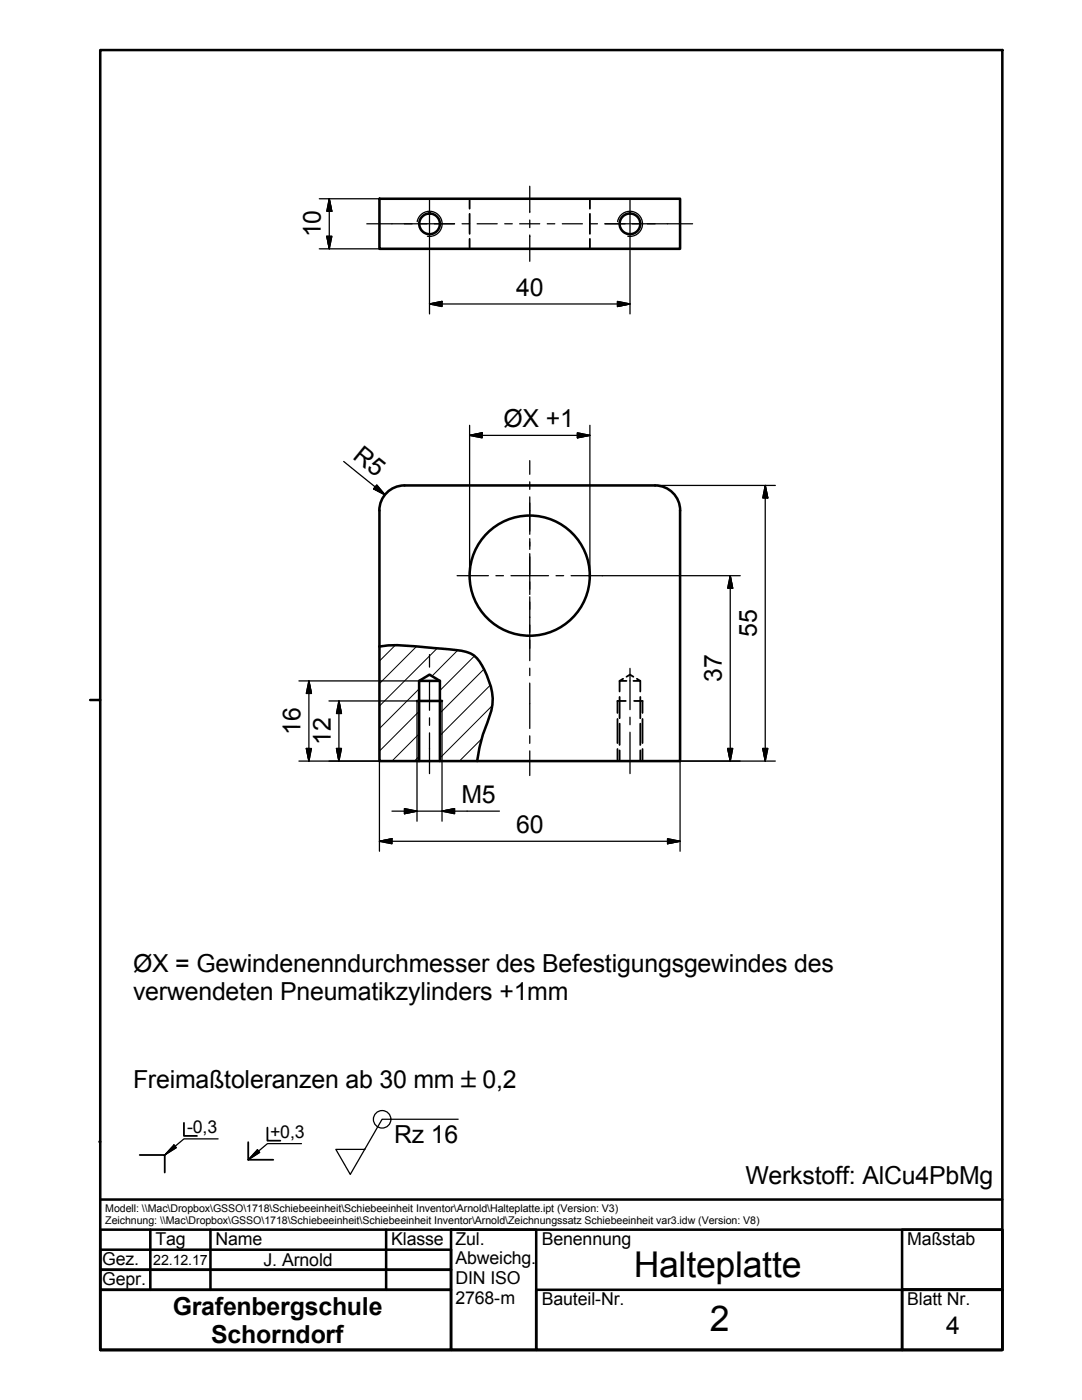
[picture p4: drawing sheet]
<svg xmlns="http://www.w3.org/2000/svg" width="216mm" height="279mm" viewBox="0 0 216 279" stroke-linecap="round" stroke-linejoin="round" font-family="sans-serif">
<!-- layer: Schraffur -->
<g fill="none" stroke="#000" stroke-width=".2">
<path d="M78.9 128.8l-3.2 3.1M83.1 129l-7.4 7.4M83.6 137.5l-7.9 7.9M87.2 129.4l-11.5 11.5M91.3 129.8l-5.1 5.1M94.7 130.9l-6.9 6.9M96.6 133.5l-8.8 8.8M97.8 136.7l-10 10.1M83.6 142l-7.9 7.9M83.6 146.5l-5.4 5.4M83.6 150.9l-.9 1M96.1 147.4l-4.4 4.5"/>
<path d="M98.2 140.8l-10.4 10.5"/>
</g>
<!-- layer: Sichtbare Kanten(DIN) -->
<g fill="none" stroke="#000" stroke-width=".51">
<path d="M75.7 39.7h60v10h-60zM75.7 101.9a5 5 0 0 1 5-5h50a5 5 0 0 1 5 5M75.7 101.9v27.1M135.7 101.9v50h-47.9v-16l-2.1-1.3-2.1 1.3v16h-7.9v-22.9M75.7 129l1.7-.2a111.6 111.6 0 0 1 15.7 1.3 5.6 5.6 0 0 1 3.5 3.6 11.3 11.3 0 0 1 .7 10.5l-.9 2.4-.7 2.6-.5 2.7M83.2 139.9h5M83.6 135.9h4.2M83.6 151.9h4.2"/>
<circle cx="85.7" cy="44.7" r="2.06"/>
<circle cx="125.7" cy="44.7" r="2.06"/>
<circle cx="105.7" cy="114.9" r="12"/>
</g>
<!-- layer: Verdeckte Kanten(DIN) -->
<g fill="none" stroke="#000" stroke-width=".36">
<path d="M93.7 39.7v2M117.7 39.7v2M93.7 42.7v4M93.7 47.7v2M117.7 42.7v4M117.7 47.7v2M123.6 135.9h1.4M123.6 135.9v2.1M123.6 139.1v4.2M124.3 135.5l-.7 .4M124.9 139.9h-1.7v2.4M125 135.1l.7-.5 .7 .5"/>
<path d="M126.4 135.9h1.4M126.5 139.9h1.7v2.4M127.1 135.5l.7 .4M127.8 135.9v2.1M127.8 139.1v4.2M123.2 143.5v4.8M123.2 149.5v2.4M123.6 144.4v4.3M123.6 149.8v2.1M127.8 144.4v4.3M127.8 149.8v2.1M128.2 143.5v4.8"/>
<path d="M128.2 149.5v2.4"/>
</g>
<!-- layer: Gewinde(DIN) -->
<path d="M83.2 44.2a2.51 2.51 0 0 1 3-2 2.51 2.51 0 0 1 2 2.9 2.51 2.51 0 0 1-2.9 2M123.2 44.2a2.51 2.51 0 0 1 2.9-2 2.51 2.51 0 0 1 2.1 2.9 2.51 2.51 0 0 1-2.9 2M83.2 139.9v12M88.2 139.9v12" fill="none" stroke="#000" stroke-width=".25"/>
<!-- layer: Schraffur -->
<path d="M34.7 228.5l.5 .5-2.3 1.5zM51.4 229.4l.4 .6-2.3 1.5z" fill="#000" stroke="#000" stroke-width=".2"/>
<!-- layer: Skizziergeometrie(DIN) -->
<g fill="none" stroke="#000" stroke-width=".51">
<path d="M20 10h180v259.4h-180zM18 139.7h2M19.9 227.9h.1M20 239.4h180M20 249.4h70v4h-70zM20 253.4h70v4h-70zM20 257.4h70v12h-70zM20 245.4h180v24h-180zM30 245.4v12M42 245.4v12M77 245.4v12M90 245.4h17v24h-17z"/>
<path d="M107 257.4h73v12h-73zM180 245.4h20v24h-20v-12h20h-20z"/>
</g>
<g fill="none" stroke="#000" stroke-width=".25">
<path d="M63.7 39.7h12M65.7 39.7l.5 2.5h-1zM65.7 39.7v10M63.7 49.7h12M65.2 47.2h1l-.5 2.5zM85.7 49.7v13M125.7 49.7v13M85.7 60.7l2.5-.5v1zM85.7 60.7h40M123.2 60.2l2.5 .5-2.5 .5zM68.6 92.1l8.2 6.6M75.2 96.8l1.6 1.9-2.3-1.1z"/>
<path d="M93.7 84.9v30M93.7 86.9l2.5-.5v1zM93.7 86.9h24M115.2 86.4l2.5 .5-2.5 .5zM117.7 84.9v30M130.7 96.9h24M152.7 96.9v55M152.7 96.9l.5 2.5h-1zM120.2 114.9h27.5M145.7 114.9v37M145.7 114.9l.5 2.5h-1zM59.6 135.9h24"/>
<path d="M61.6 135.9v16M61.6 135.9l.5 2.5h-1zM65.6 139.9h17.6M67.6 139.9v12M67.6 139.9l.5 2.5h-1zM59.6 151.9h24M61.7 149.4h-.6l.5 2.5M62.1 149.4l-.5 2.5M67.1 149.4h1l-.5 2.5zM75.7 151.9v18M83.2 151.9v12M88.2 151.9v12"/>
<path d="M145.2 149.4h1l-.5 2.5zM152.2 149.4h1l-.5 2.5zM154.7 151.9h-19v18M75.7 167.9l2.5-.5v1zM75.7 167.9h60M78.2 161.9h21.5M80.7 161.4l2.5 .5-2.5 .5zM88.2 161.9l2.5-.5v1zM133.2 167.4l2.5 .5-2.5 .5z"/>
</g>
<g fill="#000" stroke="#000" stroke-width=".25">
<path d="M65.2 47.2l.5 2.5zM65.2 47.2h1l-.5 2.5zM65.7 39.7l.5 2.5zM65.7 39.7l.5 2.5h-1zM85.7 60.7l2.5-.5zM85.7 60.7l2.5-.5v1zM123.2 61.2l2.5-.5zM123.2 60.2l2.5 .5-2.5 .5zM74.5 97.6l2.3 1.1zM75.2 96.8l1.6 1.9-2.3-1.1zM93.7 86.9l2.5-.5zM93.7 86.9l2.5-.5v1z"/>
<path d="M115.2 87.4l2.5-.5zM115.2 86.4l2.5 .5-2.5 .5zM152.7 96.9l.5 2.5zM152.7 96.9l.5 2.5h-1zM145.7 114.9l.5 2.5zM145.7 114.9l.5 2.5h-1zM61.6 135.9l.5 2.5zM61.6 135.9l.5 2.5h-1zM61.1 149.4l.5 2.5zM61.1 149.4h1l-.5 2.5zM67.1 149.4l.5 2.5zM67.1 149.4h1l-.5 2.5z"/>
<path d="M67.6 139.9l.5 2.5zM67.6 139.9l.5 2.5h-1zM145.2 149.4l.5 2.5zM145.2 149.4h1l-.5 2.5zM152.2 149.4l.5 2.5zM152.2 149.4h1l-.5 2.5zM75.7 167.9l2.5-.5zM75.7 167.9l2.5-.5v1zM80.7 162.4l2.5-.5zM80.7 161.4l2.5 .5-2.5 .5zM88.2 161.9l2.5-.5zM88.2 161.9l2.5-.5v1z"/>
<path d="M133.2 168.4l2.5-.5zM133.2 167.4l2.5 .5-2.5 .5z"/>
</g>
<!-- layer: Mittellinie(DIN) -->
<g fill="none" stroke="#000" stroke-width=".25">
<path d="M105.7 37.2v5.2M73.2 44.7h9M83.7 44.7h1.5M86.7 44.7h4M92.2 44.7h1.5M95.2 44.7h4M100.7 44.7h1.5M103.7 44.7h4M105.7 43.9v1.5M105.7 46.9v5.3M109.2 44.7h1.5M112.2 44.7h4"/>
<path d="M117.7 44.7h1.5M120.7 44.7h4M126.2 44.7h1.5M129.2 44.7h9M105.7 91.9v2.8M105.7 96.2v1.5M105.7 99.2v6.8M105.7 107.5v1.5M105.7 110.5v4.1M105.7 116.1v1.5M105.7 119.1v4.1M85.7 130.6v2.5"/>
<path d="M85.7 136.1v5.7M105.7 124.7v1.5M105.7 127.7v4.1M105.7 133.3v1.5M105.7 136.3v9.1M125.7 133.4v8.2M85.7 143.3v1.5M85.7 146.3v8.1M105.7 146.9v1.5M105.7 149.9v4.9M125.7 143.1v1.5M125.7 146.1v8.3"/>
</g>
<!-- layer: Mittelpunktmarkierung(DIN) -->
<g fill="none" stroke="#000" stroke-width=".25">
<path d="M85.7 39.7v10M125.7 39.7v10M80.7 44.7h10M120.7 44.7h10M91.2 114.9h6.3M99 114.9h1.5M102 114.9h7.5M105.7 100.4v6.2M105.7 108.1v1.5M105.7 111.1v7.5M111 114.9h1.5M114 114.9h6.2"/>
<path d="M105.7 120.1v1.5M105.7 123.1v6.3"/>
</g>
<!-- layer: Skizziergeometrie(DIN) -->
<path d="M27.9 230.5h5v3.5M36.7 224.1v2.6h2.6M49.5 227.9v3.6h5M53.4 225v2.6h2.5" fill="none" stroke="#000" stroke-width=".36"/>
<path d="M34.7 228.5l.5 .5-2.3 1.5zM43.5 227.3h-6.8l-3.8 3.2M51.4 229.4l.4 .6-2.3 1.5zM60.2 228.2h-6.8l-3.9 3.3" fill="none" stroke="#000" stroke-width=".25"/>
<!-- layer: Symbole(DIN) -->
<g fill="none" stroke="#000" stroke-width=".25">
<path d="M91.4 223.4h-15.2l-6.3 11-2.9-5h5.8"/>
<circle cx="76.3" cy="223.4" r="1.75"/>
</g>
<g font-size="7.1">
<text x="126.5" y="254.8">Halteplatte</text>
<text x="141.6" y="265.7">2</text>
</g>
<g font-size="5">
<text x="64.1" y="47.4" transform="rotate(-90 64.1 47.4)">10</text>
<text x="103" y="59">40</text>
<text x="100.5" y="85.1">ØX +1</text>
<text x="70.2" y="91.3" transform="rotate(39 70.2 91.3)">R5</text>
<text x="151" y="127.1" transform="rotate(-90 151 127.1)">55</text>
<text x="144" y="136.1" transform="rotate(-90 144 136.1)">37</text>
<text x="60" y="146.6" transform="rotate(-90 60 146.6)">16</text>
<text x="66" y="148.6" transform="rotate(-90 66 148.6)">12</text>
<text x="92.1" y="160.2">M5</text>
<text x="103" y="166.2">60</text>
<text x="26.5" y="194.1">ØX = Gewindenenndurchmesser des Befestigungsgewindes des</text>
<text x="26.5" y="199.6">verwendeten Pneumatikzylinders +1mm</text>
<text x="26.5" y="217.2">Freimaßtoleranzen ab 30 mm ±0,2</text>
<text x="78.7" y="228">Rz 16</text>
<text x="148.7" y="236.2">Werkstoff: AlCu4PbMg</text>
<text x="34.5" y="262.4">Grafenbergschule</text>
<text x="42.1" y="267.9">Schorndorf</text>
<text x="188.8" y="266.2">4</text>
</g>
<g font-size="3.5">
<text x="37.3" y="226.2">-0,3</text>
<text x="53.9" y="227.2">+0,3</text>
<text x="31" y="248.4">Tag</text>
<text x="43" y="248.4">Name</text>
<text x="78.1" y="248.4">Klasse Zul.</text>
<text x="108.1" y="248.4">Benennung</text>
<text x="181" y="248.4">Maßstab</text>
<text x="20.4" y="256.4">Gepr.</text>
<text x="20.4" y="252.4">Gez.</text>
<text x="52.6" y="252.6">J. Arnold</text>
<text x="90.9" y="256.3">DIN ISO</text>
<text x="90.9" y="252.3">Abweichg.</text>
<text x="90.9" y="260.2">2768-m</text>
<text x="108.1" y="260.4">Bauteil-Nr.</text>
<text x="181" y="260.4">Blatt Nr.</text>
</g>
<text font-size="2.8" x="30.6" y="252.4">22.12.17</text>
<g font-size="2.1">
<text x="21" y="241.9">Modell: \\Mac\Dropbox\GSSO\1718\Schiebeeinheit\Schiebeeinheit Inventor\Arnold\Halteplatte.ipt (Version: V3)</text>
<text x="21" y="244.3">Zeichnung: \\Mac\Dropbox\GSSO\1718\Schiebeeinheit\Schiebeeinheit Inventor\Arnold\Zeichnungssatz Schiebeeinheit var3.idw (Version: V8)</text>
</g>
</svg>
